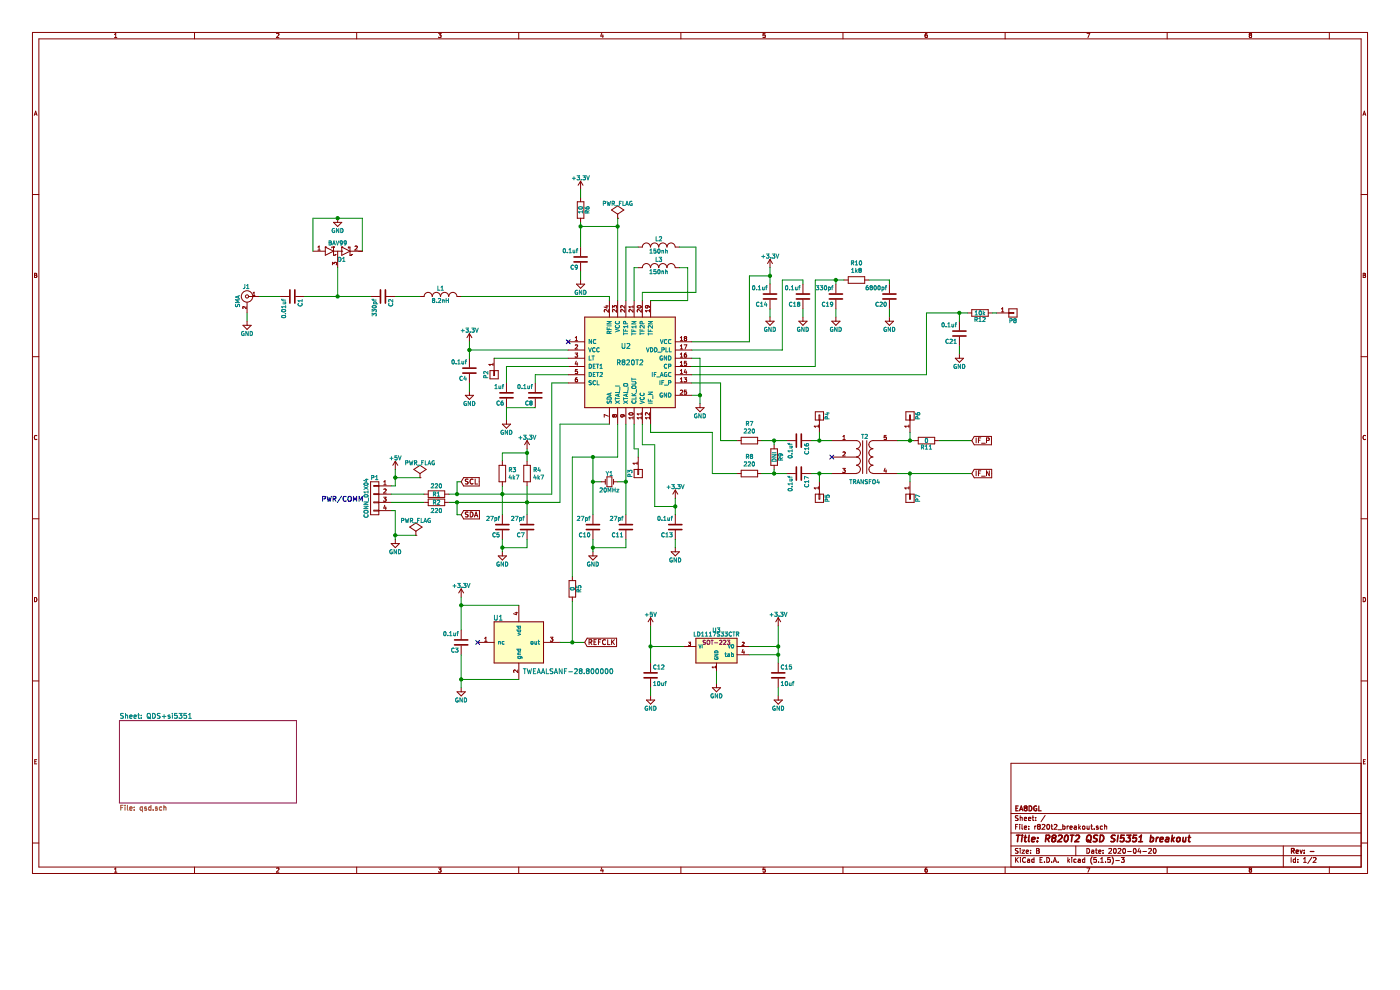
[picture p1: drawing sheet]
EESchema Schematic File Version 4
EELAYER 30 0
EELAYER END
$Descr B 17000 11000
encoding utf-8
Sheet 1 2
Title "R820T2 QSD SI5351 breakout"
Date "2020-04-20"
Rev "-"
Comp "EA8DGL"
Comment1 ""
Comment2 ""
Comment3 ""
Comment4 ""
$EndDescr
$Comp
L r820t2_breakout-rescue:BNC J1
U 1 1
P 3000 3600
F 0 "J1" H 3010 3720 50  0000 C CNN
F 1 "SMA" V 3110 3540 50  0000 C CNN
F 2 "footprints:SMA_END" H 3000 3600 50  0001 C CNN
F 3 "" H 3000 3600 50  0000 C CNN
	1    3000 3600
	-1   0    0    -1  
$EndComp
$Comp
L r820t2_breakout-rescue:GND #PWR01
U 1 1
P 3000 3900
F 0 "#PWR01" H 3000 3650 50  0001 C CNN
F 1 "GND" H 3000 3750 50  0000 C CNN
F 2 "" H 3000 3900 50  0000 C CNN
F 3 "" H 3000 3900 50  0000 C CNN
	1    3000 3900
	1    0    0    -1  
$EndComp
$Comp
L r820t2_breakout-rescue:C C12
U 1 1
P 7900 8200
F 0 "C12" H 7925 8300 50  0000 L CNN
F 1 "10uf" H 7925 8100 50  0000 L CNN
F 2 "Capacitor_SMD:C_0805_2012Metric_Pad1.15x1.40mm_HandSolder" H 7938 8050 50  0001 C CNN
F 3 "" H 7900 8200 50  0000 C CNN
	1    7900 8200
	1    0    0    -1  
$EndComp
$Comp
L r820t2_breakout-rescue:GND #PWR020
U 1 1
P 8700 8300
F 0 "#PWR020" H 8700 8050 50  0001 C CNN
F 1 "GND" H 8700 8150 50  0000 C CNN
F 2 "" H 8700 8300 50  0000 C CNN
F 3 "" H 8700 8300 50  0000 C CNN
	1    8700 8300
	1    0    0    -1  
$EndComp
$Comp
L r820t2_breakout-rescue:GND #PWR016
U 1 1
P 7900 8450
F 0 "#PWR016" H 7900 8200 50  0001 C CNN
F 1 "GND" H 7900 8300 50  0000 C CNN
F 2 "" H 7900 8450 50  0000 C CNN
F 3 "" H 7900 8450 50  0000 C CNN
	1    7900 8450
	1    0    0    -1  
$EndComp
$Comp
L r820t2_breakout-rescue:C C15
U 1 1
P 9450 8200
F 0 "C15" H 9475 8300 50  0000 L CNN
F 1 "10uf" H 9475 8100 50  0000 L CNN
F 2 "Capacitor_SMD:C_0805_2012Metric_Pad1.15x1.40mm_HandSolder" H 9488 8050 50  0001 C CNN
F 3 "" H 9450 8200 50  0000 C CNN
	1    9450 8200
	1    0    0    -1  
$EndComp
$Comp
L r820t2_breakout-rescue:GND #PWR024
U 1 1
P 9450 8450
F 0 "#PWR024" H 9450 8200 50  0001 C CNN
F 1 "GND" H 9450 8300 50  0000 C CNN
F 2 "" H 9450 8450 50  0000 C CNN
F 3 "" H 9450 8450 50  0000 C CNN
	1    9450 8450
	1    0    0    -1  
$EndComp
$Comp
L r820t2_breakout-rescue:+3.3V #PWR023
U 1 1
P 9450 7600
F 0 "#PWR023" H 9450 7450 50  0001 C CNN
F 1 "+3.3V" H 9450 7740 50  0000 C CNN
F 2 "" H 9450 7600 50  0000 C CNN
F 3 "" H 9450 7600 50  0000 C CNN
	1    9450 7600
	1    0    0    -1  
$EndComp
$Comp
L r820t2_breakout-rescue:GND #PWR04
U 1 1
P 4800 6550
F 0 "#PWR04" H 4800 6300 50  0001 C CNN
F 1 "GND" H 4800 6400 50  0000 C CNN
F 2 "" H 4800 6550 50  0000 C CNN
F 3 "" H 4800 6550 50  0000 C CNN
	1    4800 6550
	1    0    0    -1  
$EndComp
$Comp
L r820t2_breakout-rescue:+5V #PWR015
U 1 1
P 7900 7600
F 0 "#PWR015" H 7900 7450 50  0001 C CNN
F 1 "+5V" H 7900 7740 50  0000 C CNN
F 2 "" H 7900 7600 50  0000 C CNN
F 3 "" H 7900 7600 50  0000 C CNN
	1    7900 7600
	1    0    0    -1  
$EndComp
$Comp
L r820t2_breakout-rescue:+5V #PWR03
U 1 1
P 4800 5700
F 0 "#PWR03" H 4800 5550 50  0001 C CNN
F 1 "+5V" H 4800 5840 50  0000 C CNN
F 2 "" H 4800 5700 50  0000 C CNN
F 3 "" H 4800 5700 50  0000 C CNN
	1    4800 5700
	1    0    0    -1  
$EndComp
Text Notes 3900 6100 0    60   ~ 0
PWR/COMM
Wire Wire Line
	7900 7600 7900 7850
Wire Wire Line
	8300 7850 7900 7850
Connection ~ 7900 7850
Wire Wire Line
	8700 8300 8700 8150
Wire Wire Line
	7900 8450 7900 8350
Wire Wire Line
	9450 7600 9450 7850
Wire Wire Line
	9450 8450 9450 8350
Connection ~ 9450 7850
Wire Wire Line
	4800 5700 4800 5800
Wire Wire Line
	4750 6200 4800 6200
Wire Wire Line
	4800 6200 4800 6500
Connection ~ 4800 5800
Connection ~ 4800 6500
$Comp
L r820t2_breakout-rescue:CONN_01X04 P1
U 1 1
P 4550 6050
F 0 "P1" H 4550 6300 50  0000 C CNN
F 1 "CONN_01X04" V 4650 6050 50  0000 C CNN
F 2 "Pin_Headers:Pin_Header_Straight_1x04_Pitch2.54mm" H 4550 6050 50  0001 C CNN
F 3 "" H 4550 6050 50  0000 C CNN
	1    4550 6050
	-1   0    0    -1  
$EndComp
Wire Wire Line
	4800 5900 4750 5900
$Comp
L r820t2_breakout-rescue:PWR_FLAG #FLG02
U 1 1
P 5100 5800
F 0 "#FLG02" H 5100 5895 50  0001 C CNN
F 1 "PWR_FLAG" H 5100 5980 50  0000 C CNN
F 2 "" H 5100 5800 50  0000 C CNN
F 3 "" H 5100 5800 50  0000 C CNN
	1    5100 5800
	1    0    0    -1  
$EndComp
$Comp
L r820t2_breakout-rescue:PWR_FLAG #FLG01
U 1 1
P 5050 6500
F 0 "#FLG01" H 5050 6595 50  0001 C CNN
F 1 "PWR_FLAG" H 5050 6680 50  0000 C CNN
F 2 "" H 5050 6500 50  0000 C CNN
F 3 "" H 5050 6500 50  0000 C CNN
	1    5050 6500
	1    0    0    -1  
$EndComp
Wire Wire Line
	4800 6500 5050 6500
Wire Wire Line
	4800 5800 5100 5800
$Comp
L r820t2_breakout-rescue:R820T2 U2
U 1 1
P 7650 4400
F 0 "U2" H 7600 4600 60  0000 C CNN
F 1 "R820T2" H 7650 4400 60  0000 C CNN
F 2 "Package_DFN_QFN:QFN-24-1EP_4x4mm_P0.5mm_EP2.65x2.65mm_ThermalVias" H 7650 4400 60  0001 C CNN
F 3 "" H 7650 4400 60  0000 C CNN
	1    7650 4400
	1    0    0    -1  
$EndComp
Wire Wire Line
	6700 4650 6900 4650
$Comp
L r820t2_breakout-rescue:GND #PWR019
U 1 1
P 8500 4900
F 0 "#PWR019" H 8500 4650 50  0001 C CNN
F 1 "GND" H 8500 4750 50  0000 C CNN
F 2 "" H 8500 4900 50  0000 C CNN
F 3 "" H 8500 4900 50  0000 C CNN
	1    8500 4900
	1    0    0    -1  
$EndComp
Wire Wire Line
	8400 4350 8500 4350
Wire Wire Line
	8500 4350 8500 4800
NoConn ~ 6900 4150
Wire Wire Line
	8400 4800 8500 4800
Connection ~ 8500 4800
$Comp
L r820t2_breakout-rescue:C C8
U 1 1
P 6500 4800
F 0 "C8" H 6525 4900 50  0000 L CNN
F 1 "0.1uf" H 6525 4700 50  0000 L CNN
F 2 "Capacitor_SMD:C_0805_2012Metric_Pad1.15x1.40mm_HandSolder" H 6538 4650 50  0001 C CNN
F 3 "" H 6500 4800 50  0000 C CNN
	1    6500 4800
	-1   0    0    1   
$EndComp
$Comp
L r820t2_breakout-rescue:C C6
U 1 1
P 6150 4800
F 0 "C6" H 6175 4900 50  0000 L CNN
F 1 "1uf" H 6175 4700 50  0000 L CNN
F 2 "Capacitor_SMD:C_0805_2012Metric_Pad1.15x1.40mm_HandSolder" H 6188 4650 50  0001 C CNN
F 3 "" H 6150 4800 50  0000 C CNN
	1    6150 4800
	-1   0    0    1   
$EndComp
$Comp
L r820t2_breakout-rescue:GND #PWR010
U 1 1
P 6150 5100
F 0 "#PWR010" H 6150 4850 50  0001 C CNN
F 1 "GND" H 6150 4950 50  0000 C CNN
F 2 "" H 6150 5100 50  0000 C CNN
F 3 "" H 6150 5100 50  0000 C CNN
	1    6150 5100
	1    0    0    -1  
$EndComp
Wire Wire Line
	6900 4550 6500 4550
Wire Wire Line
	6500 4550 6500 4650
Wire Wire Line
	6900 4450 6150 4450
Wire Wire Line
	6150 4450 6150 4650
Wire Wire Line
	6500 4950 6150 4950
Wire Wire Line
	6150 4950 6150 5100
$Comp
L r820t2_breakout-rescue:CONN_01X01 P2
U 1 1
P 6000 4550
F 0 "P2" H 6000 4650 50  0000 C CNN
F 1 "CONN_01X01" V 6100 4550 50  0001 C CNN
F 2 "Connect:PINTST" H 6000 4550 50  0001 C CNN
F 3 "" H 6000 4550 50  0000 C CNN
	1    6000 4550
	0    -1   1    0   
$EndComp
Wire Wire Line
	6900 4350 6000 4350
$Comp
L r820t2_breakout-rescue:INDUCTOR_SMALL L2
U 1 1
P 8000 3000
F 0 "L2" H 8000 3100 50  0000 C CNN
F 1 "150nh" H 8000 2950 50  0000 C CNN
F 2 "Resistor_SMD:R_0805_2012Metric_Pad1.15x1.40mm_HandSolder" H 8000 3000 50  0001 C CNN
F 3 "" H 8000 3000 50  0000 C CNN
	1    8000 3000
	-1   0    0    -1  
$EndComp
$Comp
L r820t2_breakout-rescue:INDUCTOR_SMALL L3
U 1 1
P 8000 3250
F 0 "L3" H 8000 3350 50  0000 C CNN
F 1 "150nh" H 8000 3200 50  0000 C CNN
F 2 "Resistor_SMD:R_0805_2012Metric_Pad1.15x1.40mm_HandSolder" H 8000 3250 50  0001 C CNN
F 3 "" H 8000 3250 50  0000 C CNN
	1    8000 3250
	-1   0    0    -1  
$EndComp
Wire Wire Line
	7600 3650 7600 3000
Wire Wire Line
	7600 3000 7750 3000
Wire Wire Line
	7700 3650 7700 3250
Wire Wire Line
	7700 3250 7750 3250
Wire Wire Line
	7900 3650 8350 3650
Wire Wire Line
	8350 3650 8350 3250
Wire Wire Line
	8350 3250 8250 3250
Wire Wire Line
	7800 3650 7800 3550
Wire Wire Line
	7800 3550 8450 3550
Wire Wire Line
	8450 3550 8450 3000
Wire Wire Line
	8450 3000 8250 3000
$Comp
L r820t2_breakout-rescue:INDUCTOR_SMALL L1
U 1 1
P 5350 3600
F 0 "L1" H 5350 3700 50  0000 C CNN
F 1 "8.2nH" H 5350 3550 50  0000 C CNN
F 2 "Resistor_SMD:R_0805_2012Metric_Pad1.15x1.40mm_HandSolder" H 5350 3600 50  0001 C CNN
F 3 "" H 5350 3600 50  0000 C CNN
	1    5350 3600
	1    0    0    -1  
$EndComp
Wire Wire Line
	5600 3600 7400 3600
Wire Wire Line
	7400 3600 7400 3650
$Comp
L r820t2_breakout-rescue:C C2
U 1 1
P 4650 3600
F 0 "C2" H 4675 3700 50  0000 L CNN
F 1 "330pf" H 4675 3500 50  0000 L CNN
F 2 "Capacitor_SMD:C_0805_2012Metric_Pad1.15x1.40mm_HandSolder" H 4688 3450 50  0001 C CNN
F 3 "" H 4650 3600 50  0000 C CNN
	1    4650 3600
	0    1    1    0   
$EndComp
$Comp
L r820t2_breakout-rescue:C C1
U 1 1
P 3550 3600
F 0 "C1" H 3575 3700 50  0000 L CNN
F 1 "0.01uf" H 3575 3500 50  0000 L CNN
F 2 "Capacitor_SMD:C_0805_2012Metric_Pad1.15x1.40mm_HandSolder" H 3588 3450 50  0001 C CNN
F 3 "" H 3550 3600 50  0000 C CNN
	1    3550 3600
	0    1    1    0   
$EndComp
$Comp
L r820t2_breakout-rescue:D_Schottky_x2_Serial_AKC D1
U 1 1
P 4100 3050
F 0 "D1" H 4150 2950 50  0000 C CNN
F 1 "BAV99" H 4100 3150 50  0000 C CNN
F 2 "TO_SOT_Packages_SMD:SOT-23" H 4100 3050 50  0001 C CNN
F 3 "" H 4100 3050 50  0000 C CNN
	1    4100 3050
	1    0    0    -1  
$EndComp
Wire Wire Line
	4800 3600 5100 3600
Wire Wire Line
	3700 3600 4100 3600
Wire Wire Line
	4100 3250 4100 3600
Connection ~ 4100 3600
$Comp
L r820t2_breakout-rescue:GND #PWR02
U 1 1
P 4100 2650
F 0 "#PWR02" H 4100 2400 50  0001 C CNN
F 1 "GND" H 4100 2500 50  0000 C CNN
F 2 "" H 4100 2650 50  0000 C CNN
F 3 "" H 4100 2650 50  0000 C CNN
	1    4100 2650
	1    0    0    -1  
$EndComp
Wire Wire Line
	3800 3050 3800 2650
Wire Wire Line
	3800 2650 4100 2650
Wire Wire Line
	4400 2650 4400 3050
Connection ~ 4100 2650
Wire Wire Line
	3000 3900 3000 3800
$Comp
L r820t2_breakout-rescue:C C10
U 1 1
P 7200 6400
F 0 "C10" H 7225 6500 50  0000 L CNN
F 1 "27pf" H 7225 6300 50  0000 L CNN
F 2 "Capacitor_SMD:C_0805_2012Metric_Pad1.15x1.40mm_HandSolder" H 7238 6250 50  0001 C CNN
F 3 "" H 7200 6400 50  0000 C CNN
	1    7200 6400
	-1   0    0    1   
$EndComp
$Comp
L r820t2_breakout-rescue:C C11
U 1 1
P 7600 6400
F 0 "C11" H 7625 6500 50  0000 L CNN
F 1 "27pf" H 7625 6300 50  0000 L CNN
F 2 "Capacitor_SMD:C_0805_2012Metric_Pad1.15x1.40mm_HandSolder" H 7638 6250 50  0001 C CNN
F 3 "" H 7600 6400 50  0000 C CNN
	1    7600 6400
	-1   0    0    1   
$EndComp
Wire Wire Line
	6800 5150 7400 5150
$Comp
L r820t2_breakout-rescue:GND #PWR014
U 1 1
P 7200 6700
F 0 "#PWR014" H 7200 6450 50  0001 C CNN
F 1 "GND" H 7200 6550 50  0000 C CNN
F 2 "" H 7200 6700 50  0000 C CNN
F 3 "" H 7200 6700 50  0000 C CNN
	1    7200 6700
	1    0    0    -1  
$EndComp
Wire Wire Line
	7500 5550 7500 5150
Wire Wire Line
	6950 5550 7200 5550
Wire Wire Line
	7200 5550 7200 5850
Connection ~ 7200 5850
Wire Wire Line
	7600 5150 7600 5850
Connection ~ 7600 5850
Wire Wire Line
	7200 6550 7200 6650
Wire Wire Line
	7600 6550 7600 6650
Wire Wire Line
	7600 6650 7200 6650
Connection ~ 7200 6650
Wire Wire Line
	7200 5850 7300 5850
Wire Wire Line
	7500 5850 7600 5850
$Comp
L r820t2_breakout-rescue:CONN_01X01 P3
U 1 1
P 7750 5750
F 0 "P3" H 7750 5850 50  0000 C CNN
F 1 "CONN_01X01" V 7850 5750 50  0001 C CNN
F 2 "Connect:PINTST" H 7750 5750 50  0001 C CNN
F 3 "" H 7750 5750 50  0000 C CNN
	1    7750 5750
	0    -1   1    0   
$EndComp
Wire Wire Line
	7700 5150 7700 5450
Wire Wire Line
	7700 5450 7750 5450
Wire Wire Line
	7750 5450 7750 5550
$Comp
L r820t2_breakout-rescue:R R1
U 1 1
P 5300 6000
F 0 "R1" V 5300 6000 50  0000 C CNN
F 1 "220" V 5200 6000 50  0000 C CNN
F 2 "Resistor_SMD:R_0805_2012Metric_Pad1.15x1.40mm_HandSolder" V 5230 6000 50  0001 C CNN
F 3 "" H 5300 6000 50  0000 C CNN
	1    5300 6000
	0    1    1    0   
$EndComp
$Comp
L r820t2_breakout-rescue:C C5
U 1 1
P 6100 6400
F 0 "C5" H 6125 6500 50  0000 L CNN
F 1 "27pf" H 6125 6300 50  0000 L CNN
F 2 "Capacitor_SMD:C_0805_2012Metric_Pad1.15x1.40mm_HandSolder" H 6138 6250 50  0001 C CNN
F 3 "" H 6100 6400 50  0000 C CNN
	1    6100 6400
	-1   0    0    1   
$EndComp
$Comp
L r820t2_breakout-rescue:C C7
U 1 1
P 6400 6400
F 0 "C7" H 6425 6500 50  0000 L CNN
F 1 "27pf" H 6425 6300 50  0000 L CNN
F 2 "Capacitor_SMD:C_0805_2012Metric_Pad1.15x1.40mm_HandSolder" H 6438 6250 50  0001 C CNN
F 3 "" H 6400 6400 50  0000 C CNN
	1    6400 6400
	-1   0    0    1   
$EndComp
$Comp
L r820t2_breakout-rescue:GND #PWR09
U 1 1
P 6100 6700
F 0 "#PWR09" H 6100 6450 50  0001 C CNN
F 1 "GND" H 6100 6550 50  0000 C CNN
F 2 "" H 6100 6700 50  0000 C CNN
F 3 "" H 6100 6700 50  0000 C CNN
	1    6100 6700
	1    0    0    -1  
$EndComp
$Comp
L r820t2_breakout-rescue:R R3
U 1 1
P 6100 5750
F 0 "R3" H 6170 5796 50  0000 L CNN
F 1 "4k7" H 6170 5705 50  0000 L CNN
F 2 "Resistor_SMD:R_0805_2012Metric_Pad1.15x1.40mm_HandSolder" V 6030 5750 50  0001 C CNN
F 3 "" H 6100 5750 50  0000 C CNN
	1    6100 5750
	1    0    0    -1  
$EndComp
$Comp
L r820t2_breakout-rescue:R R4
U 1 1
P 6400 5750
F 0 "R4" H 6470 5796 50  0000 L CNN
F 1 "4k7" H 6470 5705 50  0000 L CNN
F 2 "Resistor_SMD:R_0805_2012Metric_Pad1.15x1.40mm_HandSolder" V 6330 5750 50  0001 C CNN
F 3 "" H 6400 5750 50  0000 C CNN
	1    6400 5750
	1    0    0    -1  
$EndComp
Wire Wire Line
	5450 6000 5550 6000
Wire Wire Line
	6100 5900 6100 6000
Connection ~ 6100 6000
Wire Wire Line
	6400 5900 6400 6100
Connection ~ 6400 6100
Wire Wire Line
	6800 6100 6800 5150
Wire Wire Line
	6700 6000 6700 4650
Wire Wire Line
	6100 6550 6100 6650
Wire Wire Line
	6100 6650 6400 6650
Wire Wire Line
	6400 6650 6400 6550
Connection ~ 6100 6650
$Comp
L r820t2_breakout-rescue:R R7
U 1 1
P 9100 5350
F 0 "R7" V 8893 5350 50  0000 C CNN
F 1 "220" V 8984 5350 50  0000 C CNN
F 2 "Resistor_SMD:R_0805_2012Metric_Pad1.15x1.40mm_HandSolder" V 9030 5350 50  0001 C CNN
F 3 "" H 9100 5350 50  0000 C CNN
	1    9100 5350
	0    1    1    0   
$EndComp
$Comp
L r820t2_breakout-rescue:R R8
U 1 1
P 9100 5750
F 0 "R8" V 8893 5750 50  0000 C CNN
F 1 "220" V 8984 5750 50  0000 C CNN
F 2 "Resistor_SMD:R_0805_2012Metric_Pad1.15x1.40mm_HandSolder" V 9030 5750 50  0001 C CNN
F 3 "" H 9100 5750 50  0000 C CNN
	1    9100 5750
	0    1    1    0   
$EndComp
Wire Wire Line
	9250 5350 9400 5350
Wire Wire Line
	9250 5750 9400 5750
Wire Wire Line
	7900 5150 7900 5250
Wire Wire Line
	7900 5250 8650 5250
$Comp
L r820t2_breakout-rescue:R R9
U 1 1
P 9400 5550
F 0 "R9" V 9480 5550 50  0000 C CNN
F 1 "DNI" V 9400 5550 50  0000 C CNN
F 2 "Resistor_SMD:R_0805_2012Metric_Pad1.15x1.40mm_HandSolder" V 9330 5550 50  0001 C CNN
F 3 "" H 9400 5550 50  0000 C CNN
	1    9400 5550
	1    0    0    -1  
$EndComp
Wire Wire Line
	9400 5400 9400 5350
Connection ~ 9400 5350
Wire Wire Line
	9400 5700 9400 5750
Connection ~ 9400 5750
$Comp
L r820t2_breakout-rescue:C C16
U 1 1
P 9700 5350
F 0 "C16" H 9725 5450 50  0000 L CNN
F 1 "0.1uf" H 9725 5250 50  0000 L CNN
F 2 "Capacitor_SMD:C_0805_2012Metric_Pad1.15x1.40mm_HandSolder" H 9738 5200 50  0001 C CNN
F 3 "" H 9700 5350 50  0000 C CNN
	1    9700 5350
	0    1    1    0   
$EndComp
$Comp
L r820t2_breakout-rescue:C C17
U 1 1
P 9700 5750
F 0 "C17" H 9725 5850 50  0000 L CNN
F 1 "0.1uf" H 9725 5650 50  0000 L CNN
F 2 "Capacitor_SMD:C_0805_2012Metric_Pad1.15x1.40mm_HandSolder" H 9738 5600 50  0001 C CNN
F 3 "" H 9700 5750 50  0000 C CNN
	1    9700 5750
	0    1    1    0   
$EndComp
$Comp
L r820t2_breakout-rescue:C C4
U 1 1
P 5700 4500
F 0 "C4" H 5725 4600 50  0000 L CNN
F 1 "0.1uf" H 5725 4400 50  0000 L CNN
F 2 "Capacitor_SMD:C_0805_2012Metric_Pad1.15x1.40mm_HandSolder" H 5738 4350 50  0001 C CNN
F 3 "" H 5700 4500 50  0000 C CNN
	1    5700 4500
	-1   0    0    1   
$EndComp
$Comp
L r820t2_breakout-rescue:GND #PWR08
U 1 1
P 5700 4750
F 0 "#PWR08" H 5700 4500 50  0001 C CNN
F 1 "GND" H 5700 4600 50  0000 C CNN
F 2 "" H 5700 4750 50  0000 C CNN
F 3 "" H 5700 4750 50  0000 C CNN
	1    5700 4750
	1    0    0    -1  
$EndComp
Wire Wire Line
	6900 4250 5700 4250
Wire Wire Line
	5700 4750 5700 4650
$Comp
L r820t2_breakout-rescue:+3.3V #PWR07
U 1 1
P 5700 4150
F 0 "#PWR07" H 5700 4000 50  0001 C CNN
F 1 "+3.3V" H 5700 4290 50  0000 C CNN
F 2 "" H 5700 4150 50  0000 C CNN
F 3 "" H 5700 4150 50  0000 C CNN
	1    5700 4150
	1    0    0    -1  
$EndComp
Wire Wire Line
	5700 4150 5700 4250
Connection ~ 5700 4250
$Comp
L r820t2_breakout-rescue:C C9
U 1 1
P 7050 3150
F 0 "C9" H 7075 3250 50  0000 L CNN
F 1 "0.1uf" H 7075 3050 50  0000 L CNN
F 2 "Capacitor_SMD:C_0805_2012Metric_Pad1.15x1.40mm_HandSolder" H 7088 3000 50  0001 C CNN
F 3 "" H 7050 3150 50  0000 C CNN
	1    7050 3150
	-1   0    0    1   
$EndComp
$Comp
L r820t2_breakout-rescue:GND #PWR013
U 1 1
P 7050 3400
F 0 "#PWR013" H 7050 3150 50  0001 C CNN
F 1 "GND" H 7050 3250 50  0000 C CNN
F 2 "" H 7050 3400 50  0000 C CNN
F 3 "" H 7050 3400 50  0000 C CNN
	1    7050 3400
	1    0    0    -1  
$EndComp
Wire Wire Line
	7050 3400 7050 3300
Wire Wire Line
	7050 2700 7050 2750
$Comp
L r820t2_breakout-rescue:R R6
U 1 1
P 7050 2550
F 0 "R6" V 7130 2550 50  0000 C CNN
F 1 "10" V 7050 2550 50  0000 C CNN
F 2 "Resistor_SMD:R_0805_2012Metric_Pad1.15x1.40mm_HandSolder" V 6980 2550 50  0001 C CNN
F 3 "" H 7050 2550 50  0000 C CNN
	1    7050 2550
	1    0    0    -1  
$EndComp
Wire Wire Line
	7500 2650 7500 2750
Wire Wire Line
	7500 2750 7050 2750
Connection ~ 7050 2750
$Comp
L r820t2_breakout-rescue:+3.3V #PWR012
U 1 1
P 7050 2300
F 0 "#PWR012" H 7050 2150 50  0001 C CNN
F 1 "+3.3V" H 7050 2440 50  0000 C CNN
F 2 "" H 7050 2300 50  0000 C CNN
F 3 "" H 7050 2300 50  0000 C CNN
	1    7050 2300
	1    0    0    -1  
$EndComp
Wire Wire Line
	7050 2400 7050 2300
$Comp
L r820t2_breakout-rescue:C C13
U 1 1
P 8200 6400
F 0 "C13" H 8225 6500 50  0000 L CNN
F 1 "0.1uf" H 8225 6300 50  0000 L CNN
F 2 "Capacitor_SMD:C_0805_2012Metric_Pad1.15x1.40mm_HandSolder" H 8238 6250 50  0001 C CNN
F 3 "" H 8200 6400 50  0000 C CNN
	1    8200 6400
	-1   0    0    1   
$EndComp
$Comp
L r820t2_breakout-rescue:GND #PWR018
U 1 1
P 8200 6650
F 0 "#PWR018" H 8200 6400 50  0001 C CNN
F 1 "GND" H 8200 6500 50  0000 C CNN
F 2 "" H 8200 6650 50  0000 C CNN
F 3 "" H 8200 6650 50  0000 C CNN
	1    8200 6650
	1    0    0    -1  
$EndComp
Wire Wire Line
	8200 6650 8200 6550
$Comp
L r820t2_breakout-rescue:+3.3V #PWR017
U 1 1
P 8200 6050
F 0 "#PWR017" H 8200 5900 50  0001 C CNN
F 1 "+3.3V" H 8200 6190 50  0000 C CNN
F 2 "" H 8200 6050 50  0000 C CNN
F 3 "" H 8200 6050 50  0000 C CNN
	1    8200 6050
	1    0    0    -1  
$EndComp
Wire Wire Line
	8200 6050 8200 6150
Connection ~ 8200 6150
Wire Wire Line
	7800 5150 7800 5400
Wire Wire Line
	7800 5400 7950 5400
Wire Wire Line
	7950 5400 7950 6150
Wire Wire Line
	7950 6150 8200 6150
$Comp
L r820t2_breakout-rescue:+3.3V #PWR011
U 1 1
P 6400 5450
F 0 "#PWR011" H 6400 5300 50  0001 C CNN
F 1 "+3.3V" H 6400 5590 50  0000 C CNN
F 2 "" H 6400 5450 50  0000 C CNN
F 3 "" H 6400 5450 50  0000 C CNN
	1    6400 5450
	1    0    0    -1  
$EndComp
Wire Wire Line
	6100 5600 6100 5500
Wire Wire Line
	6100 5500 6400 5500
Wire Wire Line
	6400 5450 6400 5500
Connection ~ 6400 5500
$Comp
L r820t2_breakout-rescue:C C14
U 1 1
P 9350 3600
F 0 "C14" H 9375 3700 50  0000 L CNN
F 1 "0.1uf" H 9375 3500 50  0000 L CNN
F 2 "Capacitor_SMD:C_0805_2012Metric_Pad1.15x1.40mm_HandSolder" H 9388 3450 50  0001 C CNN
F 3 "" H 9350 3600 50  0000 C CNN
	1    9350 3600
	-1   0    0    1   
$EndComp
$Comp
L r820t2_breakout-rescue:GND #PWR022
U 1 1
P 9350 3850
F 0 "#PWR022" H 9350 3600 50  0001 C CNN
F 1 "GND" H 9350 3700 50  0000 C CNN
F 2 "" H 9350 3850 50  0000 C CNN
F 3 "" H 9350 3850 50  0000 C CNN
	1    9350 3850
	1    0    0    -1  
$EndComp
Wire Wire Line
	9350 3850 9350 3750
$Comp
L r820t2_breakout-rescue:+3.3V #PWR021
U 1 1
P 9350 3250
F 0 "#PWR021" H 9350 3100 50  0001 C CNN
F 1 "+3.3V" H 9350 3390 50  0000 C CNN
F 2 "" H 9350 3250 50  0000 C CNN
F 3 "" H 9350 3250 50  0000 C CNN
	1    9350 3250
	1    0    0    -1  
$EndComp
Wire Wire Line
	9350 3250 9350 3350
Connection ~ 9350 3350
Wire Wire Line
	9100 3350 9350 3350
Wire Wire Line
	8400 4150 9100 4150
Wire Wire Line
	9100 4150 9100 3350
$Comp
L r820t2_breakout-rescue:C C18
U 1 1
P 9750 3600
F 0 "C18" H 9775 3700 50  0000 L CNN
F 1 "0.1uf" H 9775 3500 50  0000 L CNN
F 2 "Capacitor_SMD:C_0805_2012Metric_Pad1.15x1.40mm_HandSolder" H 9788 3450 50  0001 C CNN
F 3 "" H 9750 3600 50  0000 C CNN
	1    9750 3600
	-1   0    0    1   
$EndComp
$Comp
L r820t2_breakout-rescue:GND #PWR025
U 1 1
P 9750 3850
F 0 "#PWR025" H 9750 3600 50  0001 C CNN
F 1 "GND" H 9750 3700 50  0000 C CNN
F 2 "" H 9750 3850 50  0000 C CNN
F 3 "" H 9750 3850 50  0000 C CNN
	1    9750 3850
	1    0    0    -1  
$EndComp
Wire Wire Line
	9750 3850 9750 3750
Wire Wire Line
	8400 4250 9500 4250
Wire Wire Line
	9500 4250 9500 3400
Wire Wire Line
	9500 3400 9750 3400
Wire Wire Line
	9750 3400 9750 3450
$Comp
L r820t2_breakout-rescue:C C19
U 1 1
P 10150 3600
F 0 "C19" H 10175 3700 50  0000 L CNN
F 1 "330pf" H 10175 3500 50  0000 L CNN
F 2 "Capacitor_SMD:C_0805_2012Metric_Pad1.15x1.40mm_HandSolder" H 10188 3450 50  0001 C CNN
F 3 "" H 10150 3600 50  0000 C CNN
	1    10150 3600
	-1   0    0    1   
$EndComp
$Comp
L r820t2_breakout-rescue:GND #PWR026
U 1 1
P 10150 3850
F 0 "#PWR026" H 10150 3600 50  0001 C CNN
F 1 "GND" H 10150 3700 50  0000 C CNN
F 2 "" H 10150 3850 50  0000 C CNN
F 3 "" H 10150 3850 50  0000 C CNN
	1    10150 3850
	1    0    0    -1  
$EndComp
Wire Wire Line
	10150 3850 10150 3750
Wire Wire Line
	9900 3400 10150 3400
Wire Wire Line
	10150 3400 10150 3450
$Comp
L r820t2_breakout-rescue:R R10
U 1 1
P 10400 3400
F 0 "R10" V 10193 3400 50  0000 C CNN
F 1 "1k8" V 10284 3400 50  0000 C CNN
F 2 "Resistor_SMD:R_0805_2012Metric_Pad1.15x1.40mm_HandSolder" V 10330 3400 50  0001 C CNN
F 3 "" H 10400 3400 50  0000 C CNN
	1    10400 3400
	0    1    1    0   
$EndComp
$Comp
L r820t2_breakout-rescue:C C20
U 1 1
P 10800 3600
F 0 "C20" H 10825 3700 50  0000 L CNN
F 1 "6800pf" H 10825 3500 50  0000 L CNN
F 2 "Capacitor_SMD:C_0805_2012Metric_Pad1.15x1.40mm_HandSolder" H 10838 3450 50  0001 C CNN
F 3 "" H 10800 3600 50  0000 C CNN
	1    10800 3600
	-1   0    0    1   
$EndComp
$Comp
L r820t2_breakout-rescue:GND #PWR027
U 1 1
P 10800 3850
F 0 "#PWR027" H 10800 3600 50  0001 C CNN
F 1 "GND" H 10800 3700 50  0000 C CNN
F 2 "" H 10800 3850 50  0000 C CNN
F 3 "" H 10800 3850 50  0000 C CNN
	1    10800 3850
	1    0    0    -1  
$EndComp
Wire Wire Line
	10800 3850 10800 3750
Wire Wire Line
	10550 3400 10800 3400
Wire Wire Line
	10800 3400 10800 3450
Wire Wire Line
	8400 4450 9900 4450
Wire Wire Line
	9900 4450 9900 3400
Connection ~ 10150 3400
$Comp
L r820t2_breakout-rescue:CONN_01X01 P8
U 1 1
P 12300 3800
F 0 "P8" H 12300 3900 50  0000 C CNN
F 1 "CONN_01X01" V 12400 3800 50  0001 C CNN
F 2 "Connect:PINTST" H 12300 3800 50  0001 C CNN
F 3 "" H 12300 3800 50  0000 C CNN
	1    12300 3800
	1    0    0    1   
$EndComp
$Comp
L r820t2_breakout-rescue:R R12
U 1 1
P 11900 3800
F 0 "R12" V 11980 3800 50  0000 C CNN
F 1 "10k" V 11900 3800 50  0000 C CNN
F 2 "Resistor_SMD:R_0805_2012Metric_Pad1.15x1.40mm_HandSolder" V 11830 3800 50  0001 C CNN
F 3 "" H 11900 3800 50  0000 C CNN
	1    11900 3800
	0    1    1    0   
$EndComp
$Comp
L r820t2_breakout-rescue:C C21
U 1 1
P 11650 4050
F 0 "C21" H 11675 4150 50  0000 L CNN
F 1 "0.1uf" H 11675 3950 50  0000 L CNN
F 2 "Capacitor_SMD:C_0805_2012Metric_Pad1.15x1.40mm_HandSolder" H 11688 3900 50  0001 C CNN
F 3 "" H 11650 4050 50  0000 C CNN
	1    11650 4050
	-1   0    0    1   
$EndComp
$Comp
L r820t2_breakout-rescue:GND #PWR028
U 1 1
P 11650 4300
F 0 "#PWR028" H 11650 4050 50  0001 C CNN
F 1 "GND" H 11650 4150 50  0000 C CNN
F 2 "" H 11650 4300 50  0000 C CNN
F 3 "" H 11650 4300 50  0000 C CNN
	1    11650 4300
	1    0    0    -1  
$EndComp
Wire Wire Line
	8400 4550 11250 4550
Wire Wire Line
	11250 4550 11250 3800
Wire Wire Line
	11250 3800 11650 3800
Wire Wire Line
	11650 3900 11650 3800
Connection ~ 11650 3800
Wire Wire Line
	11650 4300 11650 4200
Wire Wire Line
	12050 3800 12100 3800
Wire Wire Line
	8950 5750 8650 5750
Wire Wire Line
	8650 5750 8650 5250
Wire Wire Line
	8750 5350 8950 5350
Wire Wire Line
	8750 4650 8750 5350
Wire Wire Line
	8750 4650 8400 4650
$Comp
L r820t2_breakout-rescue:TRANSFO4 T2
U 1 1
P 10500 5550
F 0 "T2" H 10500 5800 50  0000 C CNN
F 1 "TRANSFO4" H 10500 5250 50  0000 C CNN
F 2 "footprints:Pulse_SMD_Balun" H 10500 5550 50  0001 C CNN
F 3 "" H 10500 5550 50  0000 C CNN
	1    10500 5550
	1    0    0    -1  
$EndComp
Wire Wire Line
	9850 5350 9950 5350
Wire Wire Line
	9850 5750 9950 5750
NoConn ~ 10100 5550
$Comp
L r820t2_breakout-rescue:R R11
U 1 1
P 11250 5350
F 0 "R11" V 11330 5350 50  0000 C CNN
F 1 "0" V 11250 5350 50  0000 C CNN
F 2 "Resistor_SMD:R_0805_2012Metric_Pad1.15x1.40mm_HandSolder" V 11180 5350 50  0001 C CNN
F 3 "" H 11250 5350 50  0000 C CNN
	1    11250 5350
	0    1    1    0   
$EndComp
Wire Wire Line
	10900 5750 11050 5750
Wire Wire Line
	11800 5350 11400 5350
Wire Wire Line
	10900 5350 11050 5350
$Comp
L r820t2_breakout-rescue:Crystal_Small Y1
U 1 1
P 7400 5850
F 0 "Y1" H 7400 5950 50  0000 C CNN
F 1 "20MHz" H 7400 5750 50  0000 C CNN
F 2 "Crystals:Crystal_SMD_HC49-SD" H 7400 5850 50  0001 C CNN
F 3 "" H 7400 5850 50  0000 C CNN
	1    7400 5850
	1    0    0    -1  
$EndComp
$Comp
L r820t2_breakout-rescue:TCXO U1
U 1 1
P 6300 7800
F 0 "U1" H 6050 8100 60  0000 C CNN
F 1 "TWEAALSANF-28.800000" H 6900 7450 60  0000 C CNN
F 2 "Crystals:Crystal_SMD_Abracon_ABM3C-4pin_5.0x3.2mm" H 6300 7800 60  0001 C CNN
F 3 "" H 6300 7800 60  0000 C CNN
	1    6300 7800
	1    0    0    -1  
$EndComp
$Comp
L r820t2_breakout-rescue:C C3
U 1 1
P 5600 7800
F 0 "C3" H 5625 7900 50  0000 L CNN
F 1 "0.1uf" H 5625 7700 50  0000 L CNN
F 2 "Capacitor_SMD:C_0805_2012Metric_Pad1.15x1.40mm_HandSolder" H 5638 7650 50  0001 C CNN
F 3 "" H 5600 7800 50  0000 C CNN
	1    5600 7800
	-1   0    0    1   
$EndComp
$Comp
L r820t2_breakout-rescue:GND #PWR06
U 1 1
P 5600 8350
F 0 "#PWR06" H 5600 8100 50  0001 C CNN
F 1 "GND" H 5600 8200 50  0000 C CNN
F 2 "" H 5600 8350 50  0000 C CNN
F 3 "" H 5600 8350 50  0000 C CNN
	1    5600 8350
	1    0    0    -1  
$EndComp
Wire Wire Line
	5600 7950 5600 8250
$Comp
L r820t2_breakout-rescue:+3.3V #PWR05
U 1 1
P 5600 7250
F 0 "#PWR05" H 5600 7100 50  0001 C CNN
F 1 "+3.3V" H 5600 7390 50  0000 C CNN
F 2 "" H 5600 7250 50  0000 C CNN
F 3 "" H 5600 7250 50  0000 C CNN
	1    5600 7250
	1    0    0    -1  
$EndComp
Wire Wire Line
	5600 7250 5600 7350
Connection ~ 5600 7350
Wire Wire Line
	6300 7350 5600 7350
Wire Wire Line
	6300 8250 5600 8250
Connection ~ 5600 8250
Wire Wire Line
	6800 7800 6950 7800
Connection ~ 7200 5550
$Comp
L r820t2_breakout-rescue:R R5
U 1 1
P 6950 7150
F 0 "R5" V 7030 7150 50  0000 C CNN
F 1 "0" V 6950 7150 50  0000 C CNN
F 2 "Resistor_SMD:R_0805_2012Metric_Pad1.15x1.40mm_HandSolder" V 6880 7150 50  0001 C CNN
F 3 "" H 6950 7150 50  0000 C CNN
	1    6950 7150
	1    0    0    -1  
$EndComp
Wire Wire Line
	6950 7800 6950 7300
Wire Wire Line
	6950 5550 6950 7000
$Comp
L r820t2_breakout-rescue:CONN_01X01 P6
U 1 1
P 11050 5050
F 0 "P6" H 11050 5150 50  0000 C CNN
F 1 "CONN_01X01" V 11150 5050 50  0001 C CNN
F 2 "Connect:PINTST" H 11050 5050 50  0001 C CNN
F 3 "" H 11050 5050 50  0000 C CNN
	1    11050 5050
	0    1    -1   0   
$EndComp
$Comp
L r820t2_breakout-rescue:CONN_01X01 P4
U 1 1
P 9950 5050
F 0 "P4" H 9950 5150 50  0000 C CNN
F 1 "CONN_01X01" V 10050 5050 50  0001 C CNN
F 2 "Connect:PINTST" H 9950 5050 50  0001 C CNN
F 3 "" H 9950 5050 50  0000 C CNN
	1    9950 5050
	0    1    -1   0   
$EndComp
$Comp
L r820t2_breakout-rescue:CONN_01X01 P7
U 1 1
P 11050 6050
F 0 "P7" H 11050 6150 50  0000 C CNN
F 1 "CONN_01X01" V 11150 6050 50  0001 C CNN
F 2 "Connect:PINTST" H 11050 6050 50  0001 C CNN
F 3 "" H 11050 6050 50  0000 C CNN
	1    11050 6050
	0    1    1    0   
$EndComp
$Comp
L r820t2_breakout-rescue:CONN_01X01 P5
U 1 1
P 9950 6050
F 0 "P5" H 9950 6150 50  0000 C CNN
F 1 "CONN_01X01" V 10050 6050 50  0001 C CNN
F 2 "Connect:PINTST" H 9950 6050 50  0001 C CNN
F 3 "" H 9950 6050 50  0000 C CNN
	1    9950 6050
	0    1    1    0   
$EndComp
Wire Wire Line
	9950 5850 9950 5750
Connection ~ 9950 5750
Wire Wire Line
	9950 5250 9950 5350
Connection ~ 9950 5350
Wire Wire Line
	11050 5250 11050 5350
Connection ~ 11050 5350
Wire Wire Line
	11050 5850 11050 5750
Connection ~ 11050 5750
Wire Wire Line
	9100 7850 9450 7850
NoConn ~ 5800 7800
$Comp
L r820t2_breakout-rescue:PWR_FLAG #FLG03
U 1 1
P 7500 2650
F 0 "#FLG03" H 7500 2745 50  0001 C CNN
F 1 "PWR_FLAG" H 7500 2830 50  0000 C CNN
F 2 "" H 7500 2650 50  0000 C CNN
F 3 "" H 7500 2650 50  0000 C CNN
	1    7500 2650
	1    0    0    -1  
$EndComp
Connection ~ 7500 2750
$Comp
L r820t2_breakout-rescue:LD1117_tab U3
U 1 1
P 8700 7900
F 0 "U3" H 8700 8150 50  0000 C CNN
F 1 "LD1117S33CTR" H 8700 8100 50  0000 C CNN
F 2 "SOT-223" H 8700 8000 50  0000 C CNN
F 3 "" H 8700 7900 50  0000 C CNN
	1    8700 7900
	1    0    0    -1  
$EndComp
Wire Wire Line
	9100 7950 9450 7950
Connection ~ 9450 7950
Wire Wire Line
	7900 7850 7900 8050
Wire Wire Line
	9450 7850 9450 7950
Wire Wire Line
	4800 5800 4800 5900
Wire Wire Line
	4800 6500 4800 6550
Wire Wire Line
	8500 4800 8500 4900
Wire Wire Line
	4100 3600 4500 3600
Wire Wire Line
	4100 2650 4400 2650
Wire Wire Line
	7200 5850 7200 6250
Wire Wire Line
	7600 5850 7600 6250
Wire Wire Line
	7200 6650 7200 6700
Wire Wire Line
	6100 6000 6700 6000
Wire Wire Line
	6100 6000 6100 6250
Wire Wire Line
	6400 6100 6800 6100
Wire Wire Line
	6400 6100 6400 6250
Wire Wire Line
	6100 6650 6100 6700
Wire Wire Line
	9400 5350 9550 5350
Wire Wire Line
	9400 5750 9550 5750
Wire Wire Line
	5700 4250 5700 4350
Wire Wire Line
	7050 2750 7050 3000
Wire Wire Line
	8200 6150 8200 6250
Wire Wire Line
	6400 5500 6400 5600
Wire Wire Line
	9350 3350 9350 3450
Wire Wire Line
	10150 3400 10250 3400
Wire Wire Line
	11650 3800 11750 3800
Wire Wire Line
	5600 7350 5600 7650
Wire Wire Line
	5600 8250 5600 8350
Wire Wire Line
	7200 5550 7500 5550
Wire Wire Line
	9950 5750 10100 5750
Wire Wire Line
	9950 5350 10100 5350
Wire Wire Line
	11050 5350 11100 5350
Wire Wire Line
	11050 5750 11800 5750
Wire Wire Line
	7500 2750 7500 3650
Wire Wire Line
	9450 7950 9450 8050
$Sheet
S 1450 8750 2150 1000
U 5DED69B3
F0 "QDS+si5351" 60
F1 "qsd.sch" 60
$EndSheet
Text GLabel 11800 5350 2    60   Input ~ 0
IF_P
Text GLabel 7100 7800 2    60   Input ~ 0
REFCLK
Text GLabel 5600 5850 2    60   Input ~ 0
SCL
Text GLabel 5600 6250 2    60   Input ~ 0
SDA
$Comp
L r820t2_breakout-rescue:R R2
U 1 1
P 5300 6100
F 0 "R2" V 5300 6100 50  0000 C CNN
F 1 "220" V 5400 6100 50  0000 C CNN
F 2 "Resistor_SMD:R_0805_2012Metric_Pad1.15x1.40mm_HandSolder" V 5230 6100 50  0001 C CNN
F 3 "" H 5300 6100 50  0000 C CNN
	1    5300 6100
	0    1    1    0   
$EndComp
Text GLabel 11800 5750 2    60   Input ~ 0
IF_N
Wire Wire Line
	6950 7800 7100 7800
Connection ~ 6950 7800
Wire Wire Line
	4750 6100 5150 6100
Wire Wire Line
	4750 6000 5150 6000
Wire Wire Line
	5450 6100 5550 6100
Wire Wire Line
	5600 5850 5550 5850
Wire Wire Line
	5550 5850 5550 6000
Connection ~ 5550 6000
Wire Wire Line
	5550 6000 6100 6000
Wire Wire Line
	5600 6250 5550 6250
Wire Wire Line
	5550 6250 5550 6100
Connection ~ 5550 6100
Wire Wire Line
	5550 6100 6400 6100
Wire Wire Line
	3150 3600 3400 3600
$EndSCHEMATC
